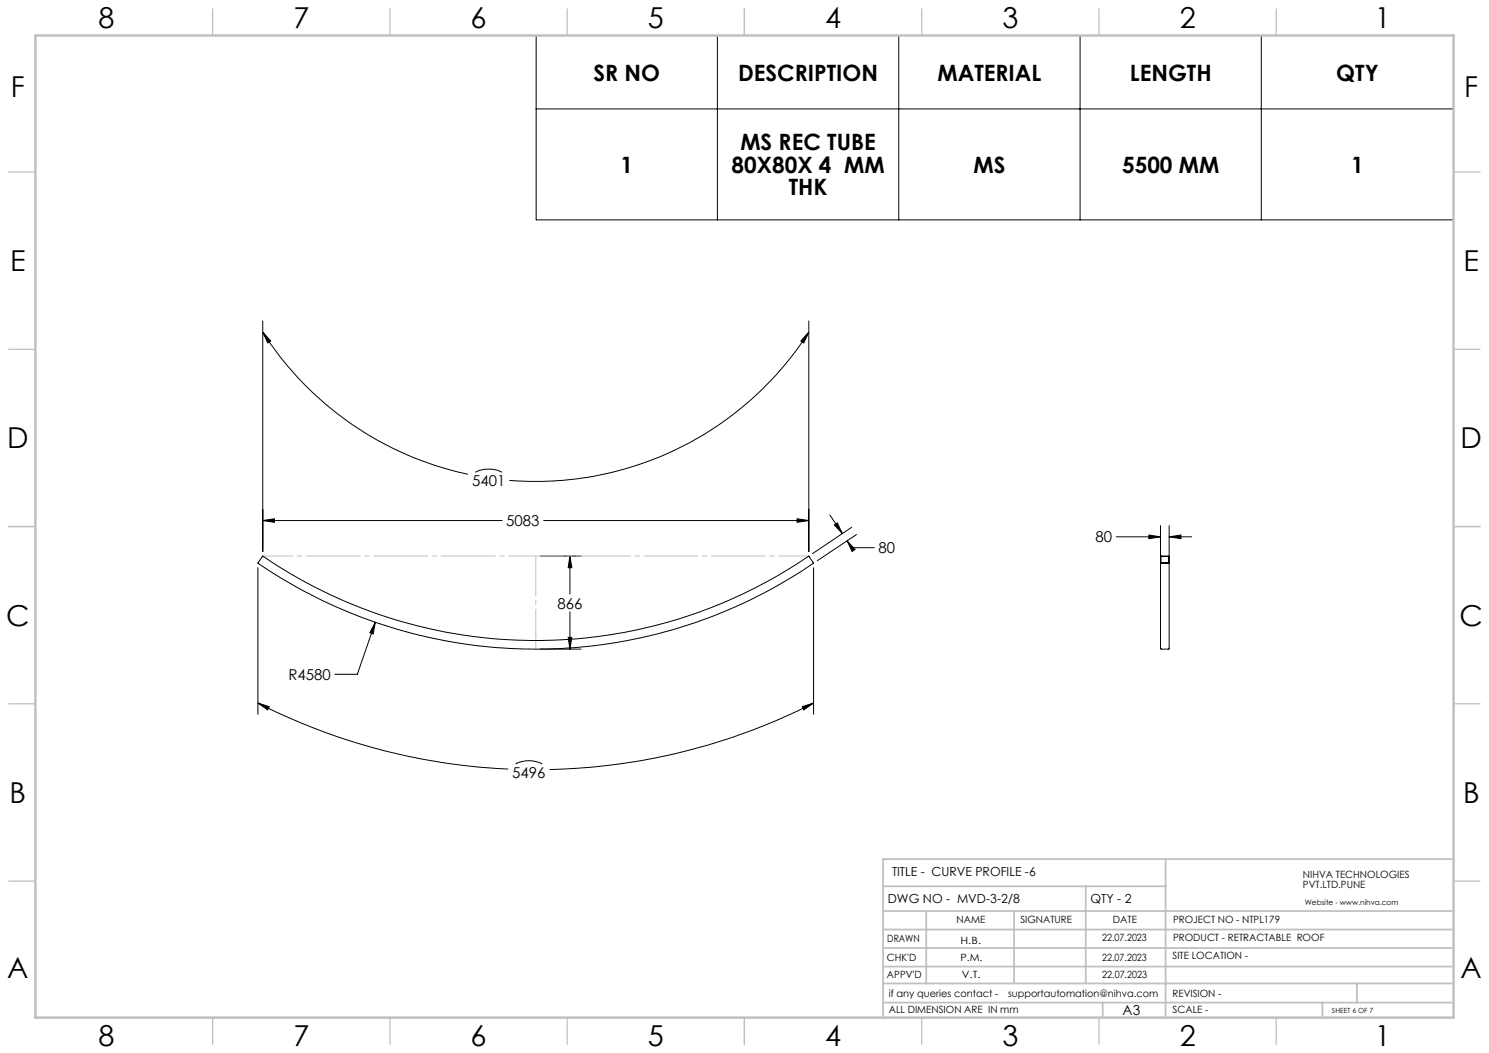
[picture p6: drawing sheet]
<svg xmlns="http://www.w3.org/2000/svg" width="420mm" height="297mm" viewBox="0 0 420 297" stroke-linecap="round" stroke-linejoin="round" font-family="sans-serif">
<g fill="none" stroke="#000" stroke-width=".28">
<path d="M151.2 10h258.8v52h-258.8zM202.4 10v52M253.5 10v52M304.7 10v52M355.8 10v52M151.2 30.7h258.8M74.1 90.5v65.1M74.1 93.7l2.3 2.5-.9 .5zM74.1 93.7a91.3 91.3 0 0 0 57.9 40.1M228.1 90.5v65.1M228.1 93.7l-1.4 3-.8-.5zM228.1 93.7a91.7 91.7 0 0 1-84.4 41.8"/>
<path d="M134.1 133.2a8.5 8.5 0 0 1 7.5 0M74.1 156.8a136.5 136.5 0 0 0 154 0l1.4 2.1a138.8 138.8 0 0 1-156.8 0zM74.1 146.8h67.5M74.1 146.8l3.3-.5v1zM152.4 156.8h11.5M153.4 146.8h74.7M160.8 156.8v10.8M160.8 156.8l.5 3.3h-1zM224.8 146.3l3.3 .5-3.3 .5zM234.1 145.2l3.5 5.3M235.3 148.1l.9-.6 1.4 3zM238.9 152.5l2.3 2.5-.9 .5z"/>
<path d="M238.9 152.5l1.3 2h6.4M240.2 148.7l-11 7.4M241.6 150.8l-11.1 7.3M314.9 151.4h12.4M324.1 150.9l3.2 .5-3.2 .5zM327.3 158.6v24.2l.3 .3 2.2-.2v-24.3M327.3 157l.2-.2h2.1l.2 .2M327.3 158.6l.3 .3h2l.2-.3M327.3 148.2v10.4M327.5 157l2.1-.1 .1 1.8h-2.2zM329.8 148.2v10.4M329.8 151.4h6.3"/>
<path d="M329.8 151.4l3.3-.5v1zM72.7 160.1v41.4M105.9 175.5l-5.1 14.7h-6.4M105.9 175.5l-.6 3.3-1-.3zM160.3 179.8h1l-.5 3.3zM160.8 172.6v10.5M229.5 160.1v41.4M72.7 198.3l3.3 1-.5 .9zM72.7 198.3a172.6 172.6 0 0 0 70.6 18.6M152.4 183.1h11.5M226.3 199.3l3.2-1-2.8 1.9zM229.5 198.3a172.8 172.8 0 0 1-74.5 18.8"/>
<path d="M145.4 215.5a8.2 8.2 0 0 1 7.6 0"/>
</g>
<path d="M74.1 156.8h154" fill="none" stroke="#c0c0c0" stroke-width=".28" stroke-dasharray="15.2 1.3 1.3 1.3" stroke-dashoffset="6.8"/>
<path d="M151.1 156.8v26.3" fill="none" stroke="#c0c0c0" stroke-width=".28" stroke-dasharray="15.2 1.3 1.3 1.3" stroke-dashoffset="4"/>
<g fill="none" stroke="#c0c0c0" stroke-width=".35">
<path d="M60 2.5v7.5M110 2.5v7.5M160 2.5v7.5M210 2.5v7.5M260 2.5v7.5M310 2.5v7.5M360 2.5v7.5M2.5 48.5h7.5M410 48.5h7.5M2.5 98.5h7.5M410 98.5h7.5M2.5 148.5h7.5"/>
<path d="M410 148.5h7.5M2.5 198.5h7.5M410 198.5h7.5M2.5 248.5h7.5M410 248.5h7.5M60 287v7.5M110 287v7.5M160 287v7.5M210 287v7.5M260 287v7.5M310 287v7.5M360 287v7.5"/>
</g>
<g fill="none" stroke="#c0c0c0" stroke-width=".5">
<path d="M249.1 257h160.9M249.1 250h79.7M261.3 257v20.4M286 257v20.4M306.2 250v27.4M328.8 242.3v44.7M410 242.3h-160.9v44.7M249.1 272.6h160.9M249.1 267.4h160.9M249.1 262.2h160.9M249.1 277.4h160.9M382.7 277.4v5.4"/>
<path d="M249.1 282.8h160.9M311 282.8v4.2M373 282.8v4.2"/>
</g>
<path d="M10 10h400v277h-400z" fill="none" stroke="#c0c0c0" stroke-width=".7"/>
<g fill="#000">
<path d="M160.8 156.8l.5 3.3h-1zM160.3 179.8h1l-.5 3.3z"/>
<path d="M72.7 198.3l3.3 1-.5 .9zM226.3 199.3l3.2-1-2.8 1.9zM74.1 93.7l2.3 2.5-.9 .5zM228.1 93.7l-1.4 3-.8-.5zM74.1 146.8l3.3-.5v1zM224.8 146.3l3.3 .5-3.3 .5zM238.9 152.5l2.3 2.5-.9 .5zM235.3 148.1l.9-.6 1.4 3zM105.9 175.5l-1.6 3 1 .3zM324.1 150.9l3.2 .5-3.2 .5zM329.8 151.4l3.3-.5v1z"/>
</g>
<g font-size="8.1">
<text x="27.8" y="8">8</text>
<text x="82.8" y="8">7</text>
<text x="132.8" y="8">6</text>
<text x="182.8" y="8">5</text>
<text x="232.8" y="8">4</text>
<text x="282.8" y="8">3</text>
<text x="332.8" y="8">2</text>
<text x="387.8" y="8">1</text>
<text x="3" y="27.2">F</text>
<text x="413" y="27.2">F</text>
<text x="2.8" y="76.5">E</text>
<text x="412.8" y="76.5">E</text>
<text x="2" y="126.5">D</text>
<text x="412" y="126.5">D</text>
<text x="1.7" y="176.5">C</text>
<text x="411.7" y="176.5">C</text>
<text x="2.7" y="226.5">B</text>
<text x="412.7" y="226.5">B</text>
<text x="2" y="275.7">A</text>
<text x="412" y="275.7">A</text>
<text x="27.8" y="295">8</text>
<text x="82.8" y="295">7</text>
<text x="132.8" y="295">6</text>
<text x="182.8" y="295">5</text>
<text x="232.8" y="295">4</text>
<text x="282.8" y="295">3</text>
<text x="332.8" y="295">2</text>
<text x="387.8" y="295">1</text>
</g>
<g font-size="6.3">
<text x="167.4" y="22.7">SR NO</text>
<text x="208.2" y="22.7">DESCRIPTION</text>
<text x="264.4" y="22.7">MATERIAL</text>
<text x="318.7" y="22.7">LENGTH</text>
<text x="376.9" y="22.7">QTY</text>
<text x="208.8" y="42.4">MS REC TUBE</text>
<text x="175" y="48.7">1</text>
<text x="206.4" y="48.7">80X80X 4 MM</text>
<text x="274.6" y="48.7">MS</text>
<text x="316.5" y="48.7">5500 MM</text>
<text x="381.1" y="48.7">1</text>
<text x="222.5" y="55.1">THK</text>
</g>
<g font-size="4.2">
<text x="133.2" y="137">5401</text>
<text x="142.8" y="148.4">5083</text>
<text x="309" y="153">80</text>
<text x="247.8" y="156.1">80</text>
<text x="157.3" y="171.7">866</text>
<text x="81.3" y="191.8">R4580</text>
<text x="144.5" y="219.3">5496</text>
</g>
<text font-size="3.9" x="316.7" y="286.4">A3</text>
<g font-size="3.5">
<text x="251.6" y="247.2">TITLE - CURVE PROFILE -6</text>
<text x="250.4" y="254.8">DWG NO - MVD-3-2/8</text>
<text x="307.6" y="254.8">QTY - 2</text>
</g>
<g font-size="2.8">
<text x="367.5" y="247.7">NIHVA TECHNOLOGIES</text>
<text x="367.5" y="250.5">PVT.LTD.PUNE</text>
<text x="269.8" y="260.4">NAME</text>
<text x="287.8" y="260.4">SIGNATURE</text>
<text x="313.9" y="260.5">DATE</text>
<text x="330.9" y="260.5">PROJECT NO - NTPL179</text>
<text x="250.3" y="265.7">DRAWN</text>
<text x="270.9" y="266.1">H.B.</text>
<text x="310.9" y="265.5">22.07.2023</text>
<text x="330.9" y="265.5">PRODUCT - RETRACTABLE ROOF</text>
<text x="250.2" y="271.1">CHK'D</text>
<text x="250.2" y="275.8">APPV'D</text>
<text x="270.9" y="271.1">P.M.</text>
<text x="271.3" y="275.8">V.T.</text>
<text x="310.9" y="271.1">22.07.2023</text>
<text x="310.9" y="275.8">22.07.2023</text>
<text x="330.7" y="270.6">SITE LOCATION -</text>
<text x="250.7" y="281.1">if any queries contact -</text>
<text x="284.3" y="281.1">supportautomation@nihva.com</text>
<text x="330.7" y="281.1">REVISION -</text>
<text x="250.7" y="285.6">ALL DIMENSION ARE IN mm</text>
<text x="330.7" y="285.6">SCALE -</text>
</g>
<text font-size="2.1" x="368.1" y="255.1">Website - www.nihva.com</text>
<text font-size="2" x="375.7" y="285.6">SHEET 6 OF 7</text>
</svg>
